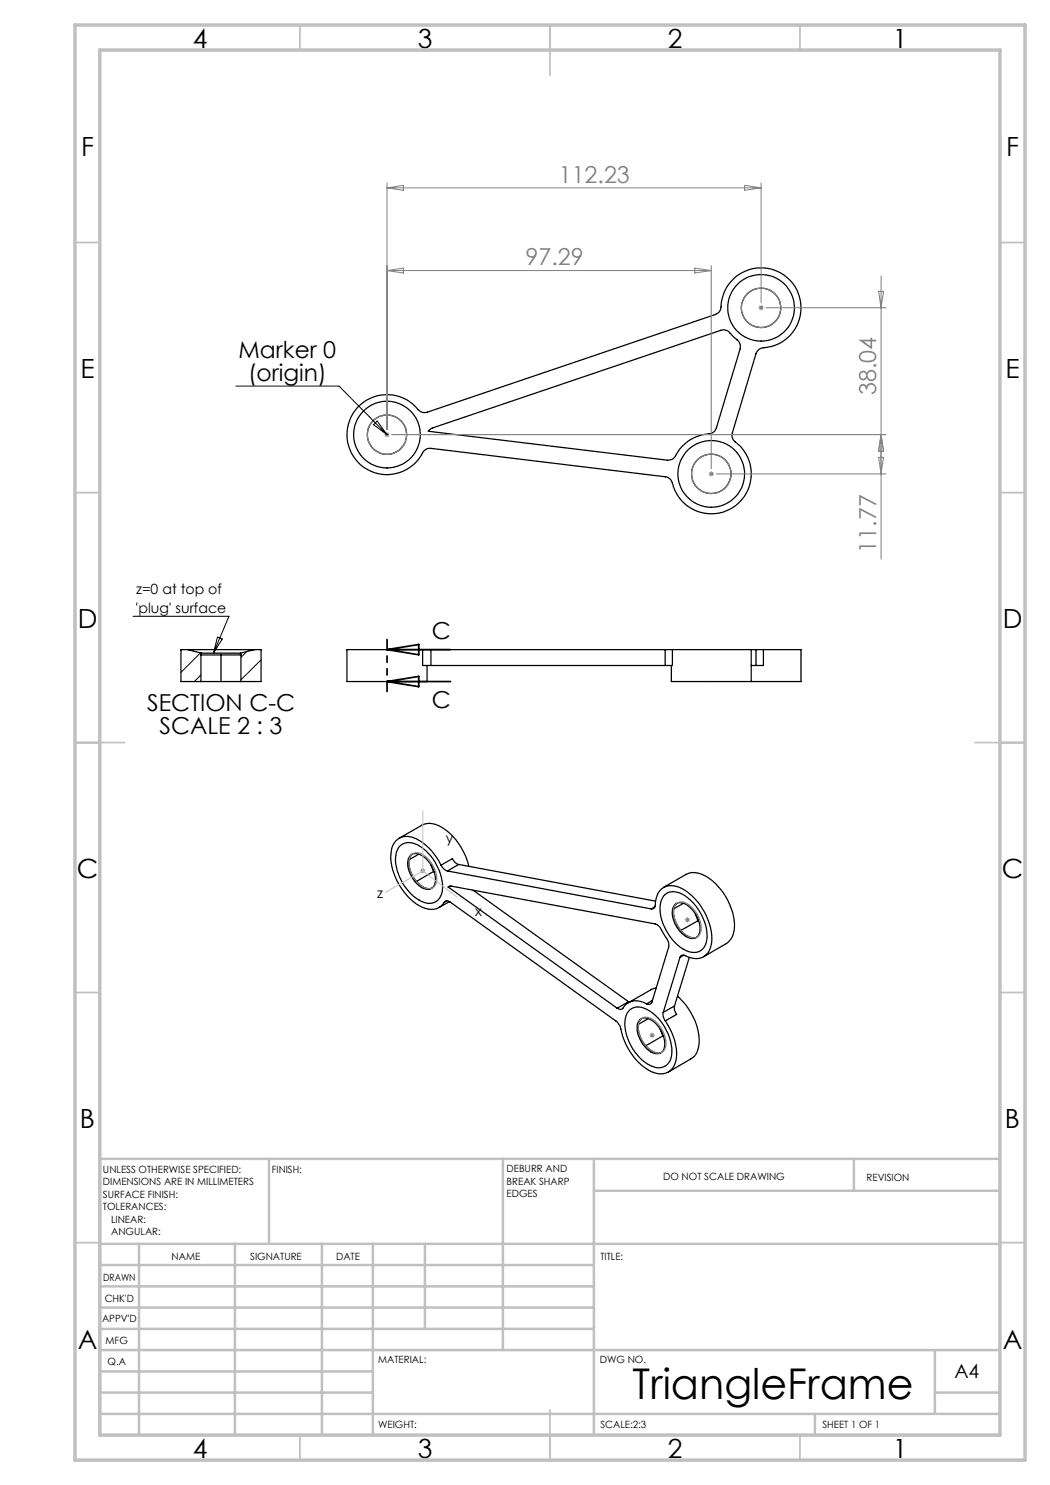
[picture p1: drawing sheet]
<svg xmlns="http://www.w3.org/2000/svg" width="210mm" height="297mm" viewBox="0 0 210 297" stroke-linecap="round" stroke-linejoin="round" font-family="sans-serif">
<g fill="none" stroke="#000" stroke-width=".25">
<path d="M71.5 81.5a8.1 8.1 0 0 1 12.3 .6l.7 .4 .9-.1 57.7-19.5a1.67 1.67 0 0 0 1.1-1.5 8 8 0 0 1 8.1-7.8 8 8 0 0 1 7.9 7.9 8 8 0 0 1-7.8 8.1l-.6 .3-.6 .8-4.7 15.9a1.65 1.65 0 0 0 .5 1.8 8 8 0 0 1-.5 13.1 8 8 0 0 1-12.1-5.1l-.5-.7-.9-.3-46.8-5.7a1.66 1.66 0 0 0-1.7 .9 8 8 0 0 1-11.7 2.9 8 8 0 0 1-1.3-12zM85.9 85.9l.6-.3 57.6-19.5a1.77 1.77 0 0 1 2.2 .9l.5 .5a2.07 2.07 0 0 1 1.2 2.3l-4.7 15.8a1.68 1.68 0 0 1-1.5 1.2 8.3 8.3 0 0 0-7 4.7l-.4 .4-.9 .1-47.8-5.7zM37.5 129.9h13.4M37.5 129.9h-1.3v6.4h16v-6.4h-1.3M37.5 129.9l2.8 .7M40.3 130.6h7.8M40.3 131h7.8M40.3 131l-.1 5.3M40.3 130.6v.4M44.2 131v5.3M48.1 131l.1 5.3M48.1 130.6v.4"/>
<path d="M50.9 129.9l-2.8 .7M84.5 129.9h-15.1v6.4h16v-3.2M84.5 129.9v3.2h1.7M84.5 129.9h1.7M86.2 129.9v3.2M86.2 133.1h46.8M86.2 129.9h46.8M133 129.9h1.5M133 129.9v3.2M134.3 133.1v3.2h15.9M134.5 129.9h15.7M134.5 129.9v3.2h-1.5"/>
<path d="M150.2 129.9v6.4M150.2 133.1h1M150.2 129.9h1M151.2 129.9h1.5M151.2 129.9v3.2M152.7 129.9v3.2h-1.5M152.7 129.9h7.5v6.4h-10M79.8 167.7l4.5-2.6a3.8 3.8 0 0 1 4 .3 12.8 12.8 0 0 1 5.5 7.9M80.2 169a3.3 3.3 0 0 1 3.9 .3 10.3 10.3 0 0 1 4.4 8.8 2.69 2.69 0 0 1-4.2 2.2 9.9 9.9 0 0 1-5.2-8.9 3.3 3.3 0 0 1 1.1-2.4zM82.1 171.1a1.96 1.96 0 0 1 2.7 .3 5.3 5.3 0 0 1 2 5.8 1.88 1.88 0 0 1-2.9 0 5.9 5.9 0 0 1-2.2-5.4zM82.5 170.8a2.9 2.9 0 0 0-.4 3.4 5.4 5.4 0 0 0 3.3 3.5l1-.1M83.8 170.8l-2 1.1"/>
<path d="M86.2 173l.5 1.3M86.7 174.3l-3.4 2M86.7 174.3l.2 .1M88.2 173a10.4 10.4 0 0 0-6.1-5.6 3.2 3.2 0 0 0-3.9 3.5 12.1 12.1 0 0 0 6.3 10.6 3.3 3.3 0 0 0 4.3-1M88.2 173a2.19 2.19 0 0 0 1.3 1.2M89.5 174.2l40.7 7.6M89.6 177.4l.6-.2 40.8 7.6a3.5 3.5 0 0 1 1.8 2.1l.2 .4a2.44 2.44 0 0 1 .7 2.1l-3.3 11a.69 .69 0 0 1-1.1 .4M89.6 177.4l33.8 24.2M90 177.2l-.4 .2M91.8 172.9a2.03 2.03 0 0 1-1.3-1.2l-2.3 1.3M91.8 172.9l-2.3 1.3M91.8 172.9l39.3 7.3"/>
<path d="M94.6 178l31.1 22.3M132.7 179.2a3.1 3.1 0 0 1 4.3-.1 10.1 10.1 0 0 1 4.4 8.8 2.65 2.65 0 0 1-4.1 2.2 9.9 9.9 0 0 1-5.2-9.5zM132.7 177.5l4.5-2.6a4 4 0 0 1 4.1 .4 12.1 12.1 0 0 1 5.5 10.8 3.6 3.6 0 0 1-1.6 2.6l-4.5 2.6M88.8 180.5a.76 .76 0 0 1 1.2-.1l33.2 23.8a2.94 2.94 0 0 1 1 1.6 12 12 0 0 0 6.6 8.7 3.2 3.2 0 0 0 4.5-2.7 11.2 11.2 0 0 0-2.2-7.6M89.4 180.2l-.6 .3M89.9 180.3l-2.1 1.2M130.2 181.8a.69 .69 0 0 0 .9-.8 3.5 3.5 0 0 1 2.5-3.8 5.8 5.8 0 0 1 4.7 1.9 11.9 11.9 0 0 1 3.9 9.9 3.1 3.1 0 0 1-4.5 2.4l-.6-.3a.69 .69 0 0 0-1.1 .4M131 181.4l-.8 .4M131.2 197.6l-.9 .3-4.6 2.7M135 180.9a2.27 2.27 0 0 1 3.1 .7 5.6 5.6 0 0 1 1.8 5.1 1.62 1.62 0 0 1-2.7 .6 5.7 5.7 0 0 1-2.6-5.7zM135.4 180.7a2.93 2.93 0 0 0-.4 3.3 4.9 4.9 0 0 0 3.7 3.6l.6-.1M135.5 199.2a12.1 12.1 0 0 1 4.3 9.9 3.2 3.2 0 0 1-1.6 2.7l-4.5 2.6"/>
<path d="M136 191.5l-3.4 11M136.7 180.7l-2 1.1M136.8 191l-.8 .5M137.9 191.5l-3 9.7M139.1 182.8l.5 1.3M139.6 184.1l-3.4 2M139.6 184.1l.1 .1M125.7 200.3l-2.3 1.3M125.7 200.3l.2 .1M126 201.9a3.3 3.3 0 0 1 4 .3 10.3 10.3 0 0 1 4.3 8.8 2.69 2.69 0 0 1-4.1 2.2 9.9 9.9 0 0 1-5.1-9.5 2.94 2.94 0 0 1 .9-1.8zM128 204a1.97 1.97 0 0 1 2.6 .3 5.3 5.3 0 0 1 2.1 5.8 1.91 1.91 0 0 1-2.9 0 5.9 5.9 0 0 1-2.3-5.5zM128.3 203.7a2.94 2.94 0 0 0-.3 3.4 5.1 5.1 0 0 0 3.7 3.5l.6-.1"/>
<path d="M129.3 200.8a3.4 3.4 0 0 0-4.9 1l-.3 .1-.7-.3M129.6 203.7l-1.9 1.2M130.5 200.1l-1.2 .7M132 205.8l.6 1.4M132.6 207.2l-3.4 2M132.6 207.2l.1 .1M132.6 202.5a2.02 2.02 0 0 0 .5 1.7M134.9 201.2a2.02 2.02 0 0 0 .4 1.7l-2.2 1.3M134.9 201.2l-2.3 1.3"/>
<circle cx="152.2" cy="61.6" r="6.7"/>
<circle cx="152.2" cy="61.6" r="3.9"/>
<circle cx="77.4" cy="86.9" r="3.9"/>
<circle cx="77.4" cy="86.9" r="6.7"/>
<circle cx="142.2" cy="94.8" r="3.9"/>
<circle cx="142.3" cy="94.8" r="6.7"/>
</g>
<path d="M47.2 77.2h20.6l9.6 9.7M75.4 84.2l2 2.7-2.7-2zM26.6 123.3h19.2l-3.1 7.3M36.3 129.9l-.1 .1M40.1 130.6l-3.9 3.9M40.2 135l-1.3 1.3M43.5 127.4l.9 .4-1.7 2.8zM49.4 130.3l-1.2 1.2M52.2 132l-4 4" fill="none" stroke="#000" stroke-width=".2"/>
<g fill="none" stroke="#808080" stroke-width=".2">
<path d="M77.4 36.6v49.3M77.4 37.6l3.3-.5v1zM77.4 37.6h74.8M148.9 37.1l3.3 .5-3.3 .5zM152.2 36.6v24M77.4 54.1h64.8M77.4 54.1l3.3-.5v1zM139 53.6l3.2 .5-3.2 .5zM142.2 53.1v40.7M175.7 58.3h1l-.5 3.3zM176.2 55.2v56.6M151.7 61.6h1"/>
<path d="M151.9 61.2l.7 .7M152.2 61.1v1M152.6 61.2l-.7 .7M153.2 61.6h24M76.9 86.9h1M77 86.6l.8 .7M77.4 86.4v1M77.8 86.6l-.8 .7M78.4 86.9h98.8M141.7 94.8h1.1M141.9 94.4l.7 .7M142.2 94.3v1"/>
<path d="M142.6 94.4l-.7 .7M143.3 94.8h33.9M175.7 91.5h1l-.5 3.3zM176.2 86.9l.5 3.3h-1zM84.1 174.2h1M84.2 173.8l.7 .7M84.6 173.7v1M84.9 173.8l-.7 .7M136.9 184h1.1M137.1 183.6l.7 .7M137.5 183.5v1M137.8 183.6l-.7 .7"/>
<path d="M129.9 207h1M130.1 206.7l.7 .7M130.4 206.5v1M130.8 206.7l-.7 .7"/>
</g>
<g fill="none" stroke="#808080" stroke-width=".25">
<path d="M82.3 170.9a2.3 2.3 0 0 1 3.1 .7 5.5 5.5 0 0 1 1.8 5.2 1.66 1.66 0 0 1-2.7 .5 5.6 5.6 0 0 1-2.5-5.8zM135.1 180.9a2.05 2.05 0 0 1 3 .3 5.5 5.5 0 0 1 2 5.5 1.63 1.63 0 0 1-2.7 .5 5.7 5.7 0 0 1-2.5-5.9zM128.2 203.8a2.42 2.42 0 0 1 3.2 .8 5.4 5.4 0 0 1 1.6 5.1 1.73 1.73 0 0 1-2.8 .4 5.6 5.6 0 0 1-2.4-5.7z"/>
<circle cx="152.2" cy="61.6" r="3.9"/>
<circle cx="77.4" cy="86.9" r="3.9"/>
<circle cx="142.3" cy="94.8" r="3.9"/>
</g>
<path d="M77.4 129.9h12.7M77.4 129.9l6.3-1v2zM77.4 136.3l6.3-1v2zM77.4 136.3h12.7" fill="none" stroke="#000" stroke-width=".35"/>
<path d="M77.4 127.9v10.4" fill="none" stroke="#000" stroke-width=".35" stroke-dasharray="6.3 1.3 1.3 1.3 1.3 1.3" stroke-dashoffset="4.3"/>
<path d="M84.6 174.2l6.7 5.1M84.6 162.2v12M84.6 174.2l-7.5 4.3" fill="none" stroke="#c0c0c0" stroke-width=".2"/>
<g fill="none" stroke="#c0c0c0" stroke-width=".35">
<path d="M60 5v5M110 5v10M160 5v5M15 48.5h5M200 48.5h5M15 98.5h5M200 98.5h5M15 148.5h10M195 148.5h10M15 198.5h5M200 198.5h5M15 248.5h5"/>
<path d="M200 248.5h5M60 287v5M110 282v10M160 287v5"/>
</g>
<g fill="none" stroke="#c0c0c0" stroke-width=".5">
<path d="M53.8 231.8v17M100.6 231.8v38.2M118.8 231.8v55.2M118.8 238.2h81.2M170.8 231.8v6.4M200 231.8h-180v55.2M20 248.8h180M20 257.3h98.8M20 253h98.8M27.8 248.8v38.2M47 248.8v38.2M64.4 248.8v38.2"/>
<path d="M74.6 248.8v38.2M85 248.8v17M20 265.8h98.8M20 261.5h98.8M20 278.5h54.6M20 274.3h54.6M20 270h180M187 278.5h13M187 270v12.8M20 282.8h180M163 282.8v4.2"/>
</g>
<path d="M15 5h190v287h-190zM20 10h180v277h-180z" fill="none" stroke="#c0c0c0" stroke-width=".7"/>
<text font-size="8.5" x="126.5" y="279.7">TriangleFrame</text>
<g font-size="5.3">
<text x="38.5" y="9.5">4</text>
<text x="83.5" y="9.5">3</text>
<text x="133.6" y="9.5">2</text>
<text x="178.6" y="9.5">1</text>
<text x="16.2" y="31.3">F</text>
<text x="201.2" y="31.3">F</text>
<text x="16.1" y="75.5">E</text>
<text x="201.1" y="75.5">E</text>
<text x="15.5" y="125.5">D</text>
<text x="200.5" y="125.5">D</text>
<text x="15.4" y="175.5">C</text>
<text x="200.4" y="175.5">C</text>
<text x="16" y="225.5">B</text>
<text x="201" y="225.5">B</text>
<text x="15.5" y="269.8">A</text>
<text x="200.5" y="269.8">A</text>
<text x="38.5" y="291.5">4</text>
<text x="83.5" y="291.5">3</text>
<text x="133.6" y="291.5">2</text>
<text x="178.6" y="291.5">1</text>
</g>
<g font-size="4.7" fill="#808080">
<text x="111.8" y="36.5">112.23</text>
<text x="105.1" y="53.1">97.29</text>
<text x="175.2" y="79" transform="rotate(-90 175.2 79)">38.04</text>
<text x="175.2" y="110.5" transform="rotate(-90 175.2 110.5)">11.77</text>
</g>
<g font-size="4.7">
<text x="47.7" y="71.6">Marker 0</text>
<text x="49.6" y="76.1">(origin)</text>
<text x="86.4" y="127.8">C</text>
<text x="29.4" y="142.2">SECTION C-C</text>
<text x="86.4" y="141.6">C</text>
<text x="31.9" y="146.7">SCALE 2 : 3</text>
</g>
<text font-size="3.9" x="190.9" y="275.5">A4</text>
<g font-size="2.8">
<text x="27.2" y="118.8">z=0 at top of</text>
<text x="27.1" y="122.6">'plug' surface</text>
<text x="89.1" y="168.6">y</text>
<text x="75.4" y="179.6">z</text>
<text x="95" y="183.1">x</text>
</g>
<g font-size="2">
<text x="20.6" y="234.6">UNLESS OTHERWISE SPECIFIED:</text>
<text x="20.6" y="237.1">DIMENSIONS ARE IN MILLIMETERS</text>
<text x="20.6" y="239.6">SURFACE FINISH:</text>
<text x="54.4" y="234.6">FINISH:</text>
<text x="101.3" y="234.5">DEBURR AND</text>
<text x="101.3" y="237">BREAK SHARP</text>
<text x="101.3" y="239.5">EDGES</text>
<text x="132.6" y="236">DO NOT SCALE DRAWING</text>
<text x="173.3" y="236.2">REVISION</text>
<text x="20.6" y="242.1">TOLERANCES:</text>
<text x="22.2" y="244.6">LINEAR:</text>
<text x="22.2" y="247.1">ANGULAR:</text>
<text x="34.3" y="252">NAME</text>
<text x="50" y="251.9">SIGNATURE</text>
<text x="67.2" y="251.9">DATE</text>
<text x="120.1" y="251.9">TITLE:</text>
<text x="20.6" y="256.1">DRAWN</text>
<text x="20.9" y="260.3">CHK'D</text>
<text x="20.4" y="264.4">APPV'D</text>
<text x="21.1" y="268.8">MFG</text>
<text x="21.5" y="273">Q.A</text>
<text x="75.6" y="272.5">MATERIAL:</text>
<text x="120" y="272.5">DWG NO.</text>
<text x="75.6" y="285.5">WEIGHT:</text>
<text x="120.1" y="285.6">SCALE:2:3</text>
<text x="164.5" y="285.6">SHEET 1 OF 1</text>
</g>
</svg>
